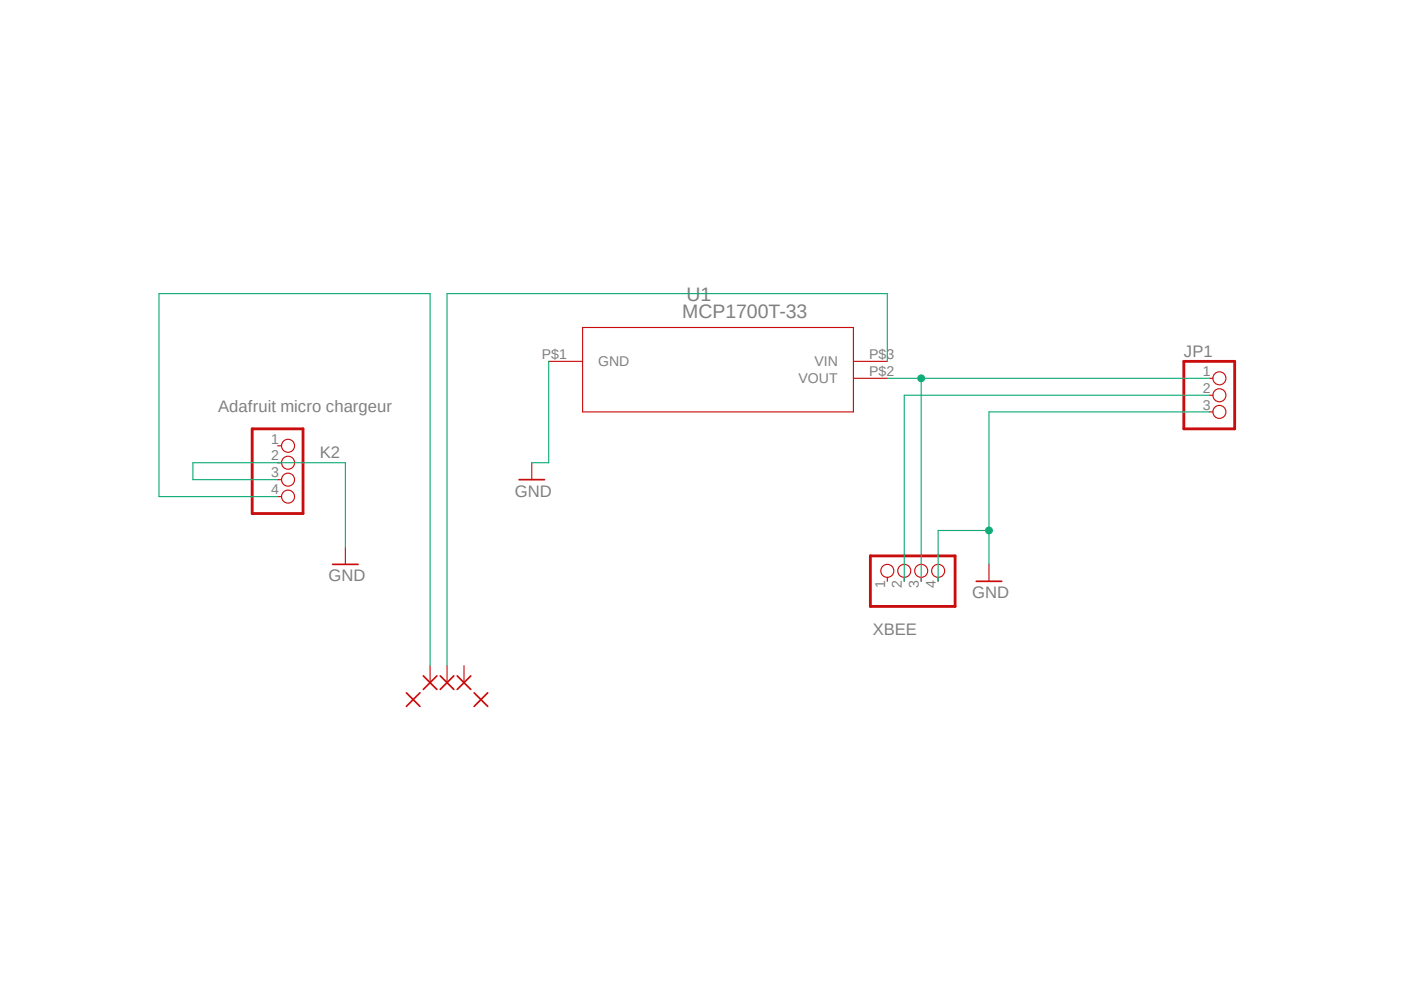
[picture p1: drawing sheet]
<?xml version="1.0" encoding="utf-8"?>
<!DOCTYPE eagle SYSTEM "eagle.dtd">
<eagle version="9.5.2">
<drawing>
<settings>
<setting alwaysvectorfont="no"/>
<setting verticaltext="up"/>
</settings>
<grid distance="0.1" unitdist="inch" unit="inch" style="lines" multiple="1" display="no" altdistance="0.01" altunitdist="inch" altunit="inch"/>
<schematic xreflabel="%F%N/%S.%C%R" xrefpart="/%S.%C%R">
<libraries>
<library name="MCP1700T-3302E">
<symbols>
<symbol name="MCP1700T-3302E/TT">
<pin name="GND" x="2.54" y="0" length="middle" direction="pas"/>
<pin name="VOUT" x="53.34" y="-2.54" length="middle" direction="pas" rot="R180"/>
<pin name="VIN" x="53.34" y="0" length="middle" direction="pas" rot="R180"/>
<wire x1="7.62" y1="5.08" x2="7.62" y2="-7.62" width="0.1524" layer="94"/>
<wire x1="7.62" y1="-7.62" x2="48.26" y2="-7.62" width="0.1524" layer="94"/>
<wire x1="48.26" y1="-7.62" x2="48.26" y2="5.08" width="0.1524" layer="94"/>
<wire x1="48.26" y1="5.08" x2="7.62" y2="5.08" width="0.1524" layer="94"/>
<text x="23.2156" y="9.1186" size="2.0828" layer="95" ratio="6" rot="SR0">&gt;Name</text>
<text x="22.5806" y="6.5786" size="2.0828" layer="96" ratio="6" rot="SR0">&gt;Value</text>
</symbol>
</symbols>
<devicesets>
<deviceset name="MCP1700T-3302E/TT" prefix="U">
<gates>
<gate name="A" symbol="MCP1700T-3302E/TT" x="0" y="0"/>
</gates>
<devices>
<device name="" package="SOT-23_MC">
<connects>
<connect gate="A" pin="GND" pad="1"/>
<connect gate="A" pin="VIN" pad="3"/>
<connect gate="A" pin="VOUT" pad="2"/>
</connects>
<technologies>
<technology name="">
<attribute name="MANUFACTURER_PART_NUMBER" value="MCP1700T3302ETT" constant="no"/>
<attribute name="VENDOR" value="Microchip" constant="no"/>
</technology>
</technologies>
</device>
<device name="SOT-23_MC-M" package="SOT-23_MC-M">
<connects>
<connect gate="A" pin="GND" pad="1"/>
<connect gate="A" pin="VIN" pad="3"/>
<connect gate="A" pin="VOUT" pad="2"/>
</connects>
<technologies>
<technology name="">
<attribute name="MANUFACTURER_PART_NUMBER" value="MCP1700T3302ETT" constant="no"/>
<attribute name="VENDOR" value="Microchip" constant="no"/>
</technology>
</technologies>
</device>
<device name="SOT-23_MC-L" package="SOT-23_MC-L">
<connects>
<connect gate="A" pin="GND" pad="1"/>
<connect gate="A" pin="VIN" pad="3"/>
<connect gate="A" pin="VOUT" pad="2"/>
</connects>
<technologies>
<technology name="">
<attribute name="MANUFACTURER_PART_NUMBER" value="MCP1700T3302ETT" constant="no"/>
<attribute name="VENDOR" value="Microchip" constant="no"/>
</technology>
</technologies>
</device>
<device name="SOT-23" package="SOT-23">
<connects>
<connect gate="A" pin="GND" pad="P$1"/>
<connect gate="A" pin="VIN" pad="P$3"/>
<connect gate="A" pin="VOUT" pad="P$2"/>
</connects>
<technologies>
<technology name=""/>
</technologies>
</device>
</devices>
</deviceset>
</devicesets>
</library>
<library name="pinhead">
<symbols>
<symbol name="PINHD4">
<wire x1="-6.35" y1="-5.08" x2="1.27" y2="-5.08" width="0.4064" layer="94"/>
<wire x1="1.27" y1="-5.08" x2="1.27" y2="7.62" width="0.4064" layer="94"/>
<wire x1="1.27" y1="7.62" x2="-6.35" y2="7.62" width="0.4064" layer="94"/>
<wire x1="-6.35" y1="7.62" x2="-6.35" y2="-5.08" width="0.4064" layer="94"/>
<text x="-6.35" y="8.255" size="1.778" layer="95">&gt;NAME</text>
<text x="-6.35" y="-7.62" size="1.778" layer="96">&gt;VALUE</text>
<pin name="1" x="-2.54" y="5.08" visible="pad" length="short" direction="pas" function="dot"/>
<pin name="2" x="-2.54" y="2.54" visible="pad" length="short" direction="pas" function="dot"/>
<pin name="3" x="-2.54" y="0" visible="pad" length="short" direction="pas" function="dot"/>
<pin name="4" x="-2.54" y="-2.54" visible="pad" length="short" direction="pas" function="dot"/>
</symbol>
<symbol name="PINHD3">
<wire x1="-6.35" y1="-5.08" x2="1.27" y2="-5.08" width="0.4064" layer="94"/>
<wire x1="1.27" y1="-5.08" x2="1.27" y2="5.08" width="0.4064" layer="94"/>
<wire x1="1.27" y1="5.08" x2="-6.35" y2="5.08" width="0.4064" layer="94"/>
<wire x1="-6.35" y1="5.08" x2="-6.35" y2="-5.08" width="0.4064" layer="94"/>
<text x="-6.35" y="5.715" size="1.778" layer="95">&gt;NAME</text>
<text x="-6.35" y="-7.62" size="1.778" layer="96">&gt;VALUE</text>
<pin name="1" x="-2.54" y="2.54" visible="pad" length="short" direction="pas" function="dot"/>
<pin name="2" x="-2.54" y="0" visible="pad" length="short" direction="pas" function="dot"/>
<pin name="3" x="-2.54" y="-2.54" visible="pad" length="short" direction="pas" function="dot"/>
</symbol>
</symbols>
<devicesets>
<deviceset name="PINHD-1X4" prefix="JP" uservalue="yes">
<gates>
<gate name="A" symbol="PINHD4" x="0" y="0"/>
</gates>
<devices>
<device name="" package="1X04">
<connects>
<connect gate="A" pin="1" pad="1"/>
<connect gate="A" pin="2" pad="2"/>
<connect gate="A" pin="3" pad="3"/>
<connect gate="A" pin="4" pad="4"/>
</connects>
<package3dinstances>
<package3dinstance package3d_urn="urn:adsk.eagle:package:22407/2"/>
</package3dinstances>
<technologies>
<technology name="">
<attribute name="POPULARITY" value="91" constant="no"/>
</technology>
</technologies>
</device>
<device name="/90" package="1X04/90">
<connects>
<connect gate="A" pin="1" pad="1"/>
<connect gate="A" pin="2" pad="2"/>
<connect gate="A" pin="3" pad="3"/>
<connect gate="A" pin="4" pad="4"/>
</connects>
<package3dinstances>
<package3dinstance package3d_urn="urn:adsk.eagle:package:22404/2"/>
</package3dinstances>
<technologies>
<technology name="">
<attribute name="POPULARITY" value="9" constant="no"/>
</technology>
</technologies>
</device>
</devices>
</deviceset>
<deviceset name="PINHD-1X3" prefix="JP" uservalue="yes">
<gates>
<gate name="A" symbol="PINHD3" x="0" y="0"/>
</gates>
<devices>
<device name="" package="1X03">
<connects>
<connect gate="A" pin="1" pad="1"/>
<connect gate="A" pin="2" pad="2"/>
<connect gate="A" pin="3" pad="3"/>
</connects>
<package3dinstances>
<package3dinstance package3d_urn="urn:adsk.eagle:package:22458/2"/>
</package3dinstances>
<technologies>
<technology name="">
<attribute name="POPULARITY" value="92" constant="no"/>
</technology>
</technologies>
</device>
<device name="/90" package="1X03/90">
<connects>
<connect gate="A" pin="1" pad="1"/>
<connect gate="A" pin="2" pad="2"/>
<connect gate="A" pin="3" pad="3"/>
</connects>
<package3dinstances>
<package3dinstance package3d_urn="urn:adsk.eagle:package:22459/2"/>
</package3dinstances>
<technologies>
<technology name="">
<attribute name="POPULARITY" value="17" constant="no"/>
</technology>
</technologies>
</device>
</devices>
</deviceset>
</devicesets>
</library>
<library name="supply1">
<symbols>
<symbol name="GND">
<wire x1="-1.905" y1="0" x2="1.905" y2="0" width="0.254" layer="94"/>
<text x="-2.54" y="-2.54" size="1.778" layer="96">&gt;VALUE</text>
<pin name="GND" x="0" y="2.54" visible="off" length="short" direction="sup" rot="R270"/>
</symbol>
</symbols>
<devicesets>
<deviceset name="GND" prefix="GND">
<gates>
<gate name="1" symbol="GND" x="0" y="0"/>
</gates>
<devices>
<device name="">
<technologies>
<technology name=""/>
</technologies>
</device>
</devices>
</deviceset>
</devicesets>
</library>
<library name="_MCL_pinhead">
<symbols>
<symbol name="PINHD4">
<wire x1="-6.35" y1="-5.08" x2="1.27" y2="-5.08" width="0.4064" layer="94"/>
<wire x1="1.27" y1="-5.08" x2="1.27" y2="7.62" width="0.4064" layer="94"/>
<wire x1="1.27" y1="7.62" x2="-6.35" y2="7.62" width="0.4064" layer="94"/>
<wire x1="-6.35" y1="7.62" x2="-6.35" y2="-5.08" width="0.4064" layer="94"/>
<text x="-6.35" y="8.255" size="1.778" layer="95">&gt;NAME</text>
<text x="-6.35" y="-7.62" size="1.778" layer="96">&gt;VALUE</text>
<pin name="1" x="-2.54" y="5.08" visible="pad" length="short" direction="pas" function="dot"/>
<pin name="2" x="-2.54" y="2.54" visible="pad" length="short" direction="pas" function="dot"/>
<pin name="3" x="-2.54" y="0" visible="pad" length="short" direction="pas" function="dot"/>
<pin name="4" x="-2.54" y="-2.54" visible="pad" length="short" direction="pas" function="dot"/>
</symbol>
</symbols>
<devicesets>
<deviceset name="PINHD-1X4" prefix="JP" uservalue="yes">
<gates>
<gate name="A" symbol="PINHD4" x="0" y="0"/>
</gates>
<devices>
<device name="" package="1X04">
<connects>
<connect gate="A" pin="1" pad="1"/>
<connect gate="A" pin="2" pad="2"/>
<connect gate="A" pin="3" pad="3"/>
<connect gate="A" pin="4" pad="4"/>
</connects>
<package3dinstances>
<package3dinstance package3d_urn="urn:adsk.eagle:package:22407/2"/>
</package3dinstances>
<technologies>
<technology name="">
<attribute name="POPULARITY" value="91" constant="no"/>
</technology>
</technologies>
</device>
<device name="/90" package="1X04/90">
<connects>
<connect gate="A" pin="1" pad="1"/>
<connect gate="A" pin="2" pad="2"/>
<connect gate="A" pin="3" pad="3"/>
<connect gate="A" pin="4" pad="4"/>
</connects>
<package3dinstances>
<package3dinstance package3d_urn="urn:adsk.eagle:package:22404/2"/>
</package3dinstances>
<technologies>
<technology name="">
<attribute name="POPULARITY" value="9" constant="no"/>
</technology>
</technologies>
</device>
</devices>
</deviceset>
</devicesets>
</library>
<library name="_MCL_PADS">
<symbols>
<symbol name="PAD">
<wire x1="-1.016" y1="1.016" x2="1.016" y2="-1.016" width="0.254" layer="94"/>
<wire x1="-1.016" y1="-1.016" x2="1.016" y2="1.016" width="0.254" layer="94"/>
<text x="-1.143" y="1.8542" size="1.778" layer="95">&gt;NAME</text>
<text x="-1.143" y="-3.302" size="1.778" layer="96">&gt;VALUE</text>
<pin name="P" x="2.54" y="0" visible="off" length="short" direction="pas" rot="R180"/>
</symbol>
<symbol name="PAD-N">
<wire x1="-1.016" y1="1.016" x2="1.016" y2="-1.016" width="0.254" layer="94"/>
<wire x1="-1.016" y1="-1.016" x2="1.016" y2="1.016" width="0.254" layer="94"/>
</symbol>
</symbols>
<devicesets>
<deviceset name="1,6/0,8">
<gates>
<gate name="G$1" symbol="PAD" x="0" y="0"/>
</gates>
<devices>
<device name="" package="1,6/0,8">
<connects>
<connect gate="G$1" pin="P" pad="1"/>
</connects>
<technologies>
<technology name=""/>
</technologies>
</device>
</devices>
</deviceset>
<deviceset name="N_2,0/1,5">
<gates>
<gate name="G$1" symbol="PAD-N" x="0" y="0"/>
</gates>
<devices>
<device name="" package="2,0/1,5">
<technologies>
<technology name=""/>
</technologies>
</device>
</devices>
</deviceset>
</devicesets>
</library>
</libraries>
<attributes>
</attributes>
<variantdefs>
</variantdefs>
<classes>
<class number="0" name="default" width="0.508" drill="0">
<clearance class="0" value="0.508"/>
</class>
</classes>
<parts>
<part name="K2" library="pinhead" deviceset="PINHD-1X4" device="" package3d_urn="urn:adsk.eagle:package:22407/2" value="Adafruit micro chargeur"/>
<part name="PAD4" library="_MCL_PADS" deviceset="N_2,0/1,5" device=""/>
<part name="PAD5" library="_MCL_PADS" deviceset="N_2,0/1,5" device=""/>
<part name="GND3" library="supply1" deviceset="GND" device=""/>
<part name="PAD1" library="_MCL_PADS" deviceset="1,6/0,8" device=""/>
<part name="PAD2" library="_MCL_PADS" deviceset="1,6/0,8" device=""/>
<part name="PAD3" library="_MCL_PADS" deviceset="1,6/0,8" device=""/>
<part name="U1" library="MCP1700T-3302E" deviceset="MCP1700T-3302E/TT" device="SOT-23" value="MCP1700T-33"/>
<part name="GND6" library="supply1" deviceset="GND" device=""/>
<part name="XBEE" library="_MCL_pinhead" deviceset="PINHD-1X4" device="" package3d_urn="urn:adsk.eagle:package:22407/2"/>
<part name="GND1" library="supply1" deviceset="GND" device=""/>
<part name="JP1" library="pinhead" deviceset="PINHD-1X3" device="" package3d_urn="urn:adsk.eagle:package:22458/2"/>
</parts>
<sheets>
<sheet>
<plain>
</plain>
<instances>
<instance part="K2" gate="A" x="86.36" y="60.96" smashed="yes">
<attribute name="NAME" x="90.17" y="64.135" size="1.778" layer="95"/>
<attribute name="VALUE" x="74.93" y="71.12" size="1.778" layer="96"/>
</instance>
<instance part="PAD4" gate="G$1" x="104.14" y="27.94" smashed="yes" rot="R90"/>
<instance part="PAD5" gate="G$1" x="114.3" y="27.94" smashed="yes" rot="R90"/>
<instance part="GND3" gate="1" x="121.92" y="60.96" smashed="yes">
<attribute name="VALUE" x="119.38" y="58.42" size="1.778" layer="96"/>
</instance>
<instance part="PAD1" gate="G$1" x="106.68" y="30.48" smashed="yes" rot="R90"/>
<instance part="PAD2" gate="G$1" x="109.22" y="30.48" smashed="yes" rot="R90"/>
<instance part="PAD3" gate="G$1" x="111.76" y="30.48" smashed="yes" rot="R90"/>
<instance part="U1" gate="A" x="121.92" y="78.74" smashed="yes">
<attribute name="NAME" x="145.1356" y="87.8586" size="2.0828" layer="95" ratio="6" rot="SR0"/>
<attribute name="VALUE" x="144.5006" y="85.3186" size="2.0828" layer="96" ratio="6" rot="SR0"/>
</instance>
<instance part="GND6" gate="1" x="93.98" y="48.26" smashed="yes">
<attribute name="VALUE" x="91.44" y="45.72" size="1.778" layer="96"/>
</instance>
<instance part="XBEE" gate="A" x="180.34" y="48.26" smashed="yes" rot="R90">
<attribute name="NAME" x="179.705" y="39.37" size="1.778" layer="95" rot="R180"/>
<attribute name="VALUE" x="187.96" y="41.91" size="1.778" layer="96" rot="R90"/>
</instance>
<instance part="GND1" gate="1" x="190.5" y="45.72" smashed="yes">
<attribute name="VALUE" x="187.96" y="43.18" size="1.778" layer="96"/>
</instance>
<instance part="JP1" gate="A" x="226.06" y="73.66" smashed="yes">
<attribute name="NAME" x="219.71" y="79.375" size="1.778" layer="95"/>
<attribute name="VALUE" x="219.71" y="66.04" size="1.778" layer="96"/>
</instance>
</instances>
<busses>
</busses>
<nets>
<net name="N$3" class="0">
<segment>
<pinref part="PAD1" gate="G$1" pin="P"/>
<wire x1="106.68" y1="88.9" x2="106.68" y2="33.02" width="0.1524" layer="91"/>
<wire x1="66.04" y1="88.9" x2="106.68" y2="88.9" width="0.1524" layer="91"/>
<wire x1="66.04" y1="88.9" x2="66.04" y2="58.42" width="0.1524" layer="91"/>
<pinref part="K2" gate="A" pin="4"/>
<wire x1="66.04" y1="58.42" x2="83.82" y2="58.42" width="0.1524" layer="91"/>
</segment>
</net>
<net name="GND" class="0">
<segment>
<wire x1="71.12" y1="63.5" x2="71.12" y2="60.96" width="0.1524" layer="91"/>
<pinref part="K2" gate="A" pin="3"/>
<pinref part="K2" gate="A" pin="2"/>
<wire x1="83.82" y1="63.5" x2="71.12" y2="63.5" width="0.1524" layer="91"/>
<wire x1="93.98" y1="63.5" x2="83.82" y2="63.5" width="0.1524" layer="91"/>
<pinref part="GND6" gate="1" pin="GND"/>
<wire x1="93.98" y1="63.5" x2="93.98" y2="50.8" width="0.1524" layer="91"/>
<wire x1="71.12" y1="60.96" x2="83.82" y2="60.96" width="0.1524" layer="91"/>
</segment>
<segment>
<pinref part="GND3" gate="1" pin="GND"/>
<wire x1="124.46" y1="78.74" x2="124.46" y2="63.5" width="0.1524" layer="91"/>
<wire x1="124.46" y1="63.5" x2="121.92" y2="63.5" width="0.1524" layer="91"/>
<pinref part="U1" gate="A" pin="GND"/>
</segment>
<segment>
<pinref part="XBEE" gate="A" pin="4"/>
<wire x1="182.88" y1="45.72" x2="182.88" y2="53.34" width="0.1524" layer="91"/>
<wire x1="182.88" y1="53.34" x2="190.5" y2="53.34" width="0.1524" layer="91"/>
<wire x1="190.5" y1="53.34" x2="190.5" y2="48.26" width="0.1524" layer="91"/>
<pinref part="GND1" gate="1" pin="GND"/>
<wire x1="223.52" y1="71.12" x2="190.5" y2="71.12" width="0.1524" layer="91"/>
<wire x1="190.5" y1="71.12" x2="190.5" y2="53.34" width="0.1524" layer="91"/>
<junction x="190.5" y="53.34"/>
<pinref part="JP1" gate="A" pin="3"/>
</segment>
</net>
<net name="N$8" class="0">
<segment>
<wire x1="109.22" y1="33.02" x2="109.22" y2="88.9" width="0.1524" layer="91"/>
<pinref part="PAD2" gate="G$1" pin="P"/>
<wire x1="109.22" y1="88.9" x2="175.26" y2="88.9" width="0.1524" layer="91"/>
<pinref part="U1" gate="A" pin="VIN"/>
<wire x1="175.26" y1="88.9" x2="175.26" y2="78.74" width="0.1524" layer="91"/>
</segment>
</net>
<net name="N$1" class="0">
<segment>
<pinref part="U1" gate="A" pin="VOUT"/>
<wire x1="175.26" y1="76.2" x2="180.34" y2="76.2" width="0.1524" layer="91"/>
<pinref part="XBEE" gate="A" pin="3"/>
<wire x1="180.34" y1="76.2" x2="223.52" y2="76.2" width="0.1524" layer="91"/>
<wire x1="180.34" y1="45.72" x2="180.34" y2="76.2" width="0.1524" layer="91"/>
<junction x="180.34" y="76.2"/>
<pinref part="JP1" gate="A" pin="1"/>
</segment>
</net>
<net name="N$2" class="0">
<segment>
<pinref part="XBEE" gate="A" pin="2"/>
<wire x1="223.52" y1="73.66" x2="177.8" y2="73.66" width="0.1524" layer="91"/>
<wire x1="177.8" y1="73.66" x2="177.8" y2="45.72" width="0.1524" layer="91"/>
<pinref part="JP1" gate="A" pin="2"/>
</segment>
</net>
</nets>
</sheet>
</sheets>
</schematic>
</drawing>
<compatibility>
<note version="8.2" severity="warning">
Since Version 8.2, EAGLE supports online libraries. The ids
of those online libraries will not be understood (or retained)
with this version.
</note>
<note version="8.3" severity="warning">
Since Version 8.3, EAGLE supports URNs for individual library
assets (packages, symbols, and devices). The URNs of those assets
will not be understood (or retained) with this version.
</note>
<note version="8.3" severity="warning">
Since Version 8.3, EAGLE supports the association of 3D packages
with devices in libraries, schematics, and board files. Those 3D
packages will not be understood (or retained) with this version.
</note>
</compatibility>
</eagle>
